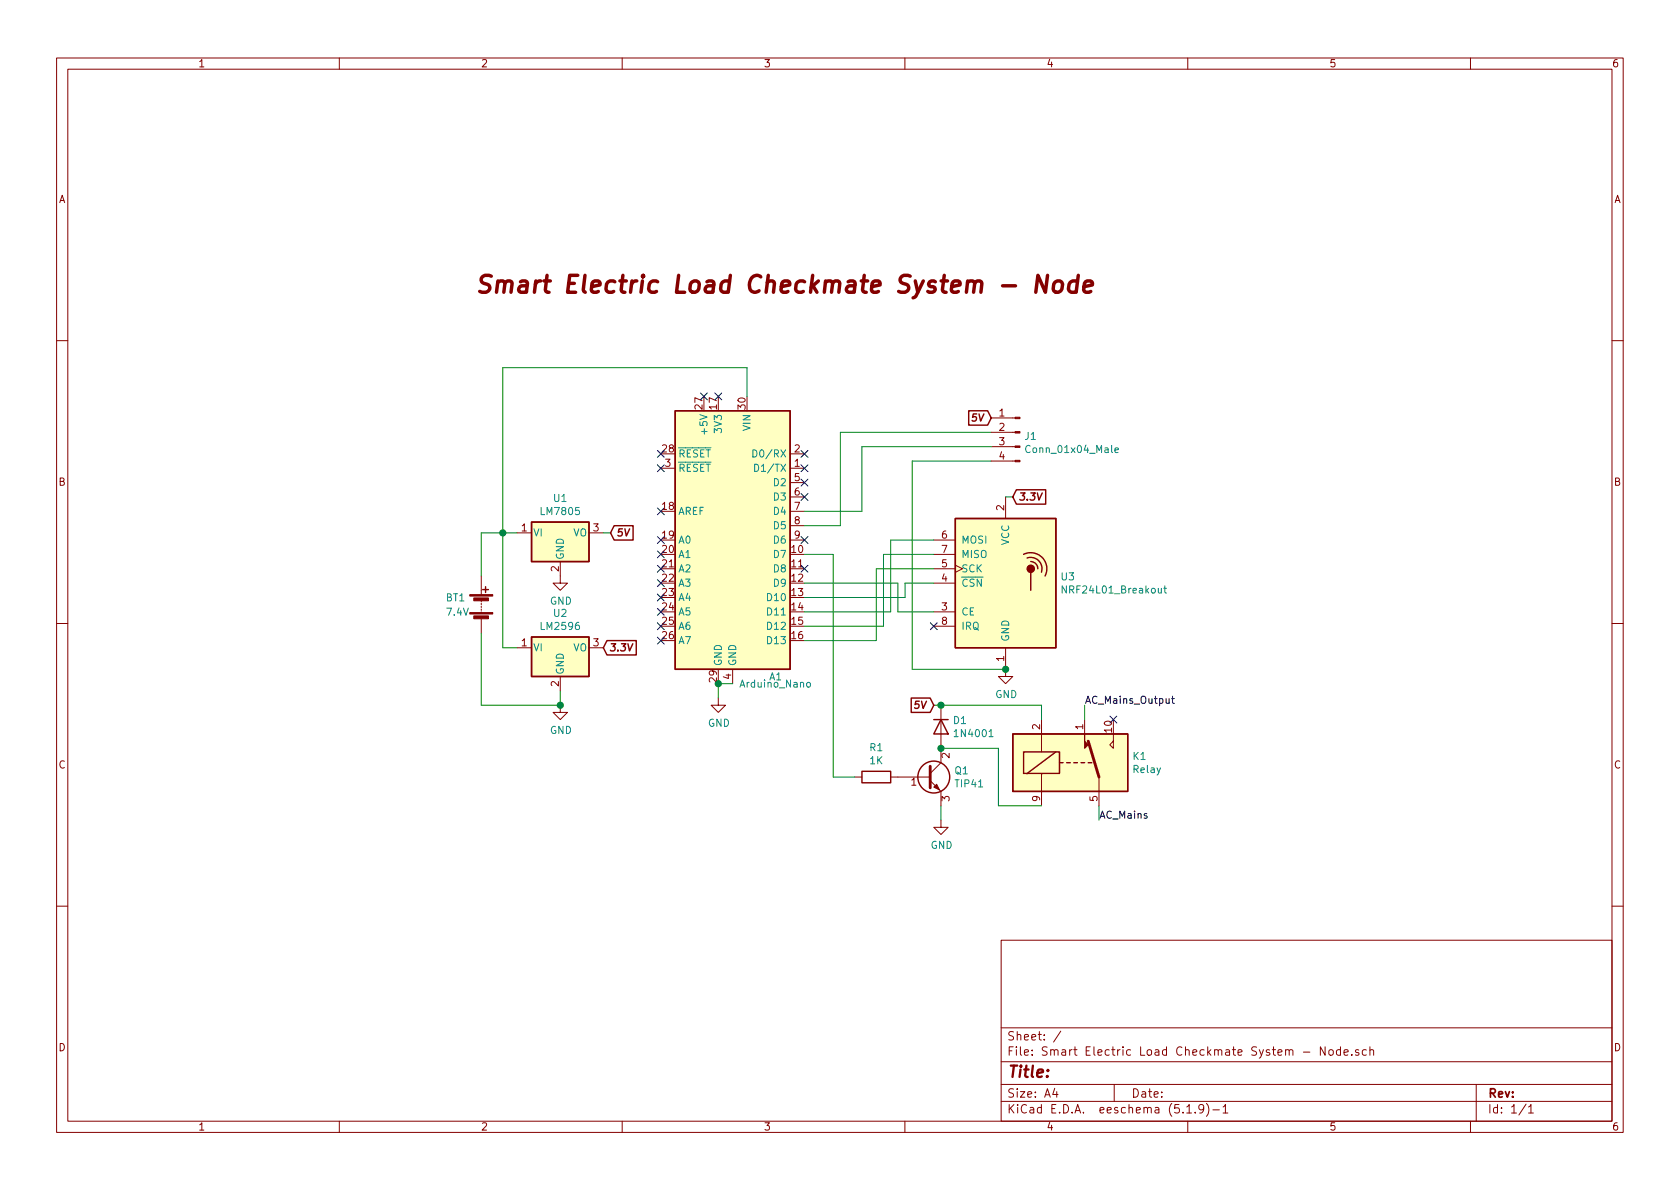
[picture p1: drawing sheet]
EESchema Schematic File Version 4
EELAYER 30 0
EELAYER END
$Descr A4 11693 8268
encoding utf-8
Sheet 1 1
Title ""
Date ""
Rev ""
Comp ""
Comment1 ""
Comment2 ""
Comment3 ""
Comment4 ""
$EndDescr
$Comp
L Connector:Conn_01x04_Male J1
U 1 1
P 7100 3000
F 0 "J1" H 7072 2974 50  0000 R CNN
F 1 "Conn_01x04_Male" H 7072 2883 50  0000 R CNN
F 2 "" H 7100 3000 50  0001 C CNN
F 3 "~" H 7100 3000 50  0001 C CNN
	1    7100 3000
	-1   0    0    -1  
$EndComp
$Comp
L Regulator_Linear:LM7805_TO220 U1
U 1 1
P 3900 3700
F 0 "U1" H 3900 3942 50  0000 C CNN
F 1 "LM7805" H 3900 3851 50  0000 C CNN
F 2 "Package_TO_SOT_THT:TO-220-3_Vertical" H 3900 3925 50  0001 C CIN
F 3 "https://www.onsemi.cn/PowerSolutions/document/MC7800-D.PDF" H 3900 3650 50  0001 C CNN
	1    3900 3700
	1    0    0    -1  
$EndComp
$Comp
L Regulator_Linear:LM7805_TO220 U2
U 1 1
P 3900 4500
F 0 "U2" H 3900 4742 50  0000 C CNN
F 1 "LM2596" H 3900 4651 50  0000 C CNN
F 2 "Package_TO_SOT_THT:TO-220-3_Vertical" H 3900 4725 50  0001 C CIN
F 3 "https://www.onsemi.cn/PowerSolutions/document/MC7800-D.PDF" H 3900 4450 50  0001 C CNN
	1    3900 4500
	1    0    0    -1  
$EndComp
$Comp
L MCU_Module:Arduino_Nano_v3.x A1
U 1 1
P 5100 3750
F 0 "A1" H 4800 2800 50  0000 C CNN
F 1 "Arduino_Nano" H 4800 2750 50  0000 C CNN
F 2 "Module:Arduino_Nano" H 5100 3750 50  0001 C CIN
F 3 "http://www.mouser.com/pdfdocs/Gravitech_Arduino_Nano3_0.pdf" H 5100 3750 50  0001 C CNN
	1    5100 3750
	-1   0    0    -1  
$EndComp
$Comp
L RF:NRF24L01_Breakout U3
U 1 1
P 7000 4050
F 0 "U3" H 7380 4096 50  0000 L CNN
F 1 "NRF24L01_Breakout" H 7380 4005 50  0000 L CNN
F 2 "RF_Module:nRF24L01_Breakout" H 7150 4650 50  0001 L CIN
F 3 "http://www.nordicsemi.com/eng/content/download/2730/34105/file/nRF24L01_Product_Specification_v2_0.pdf" H 7000 3950 50  0001 C CNN
	1    7000 4050
	1    0    0    -1  
$EndComp
Wire Wire Line
	5600 4150 6300 4150
Wire Wire Line
	6300 4150 6300 4050
Wire Wire Line
	6300 4050 6500 4050
Wire Wire Line
	6500 4250 6250 4250
Wire Wire Line
	6250 4250 6250 4050
Wire Wire Line
	6250 4050 5600 4050
Wire Wire Line
	6500 3750 6200 3750
Wire Wire Line
	6200 3750 6200 4250
Wire Wire Line
	6200 4250 5600 4250
Wire Wire Line
	6500 3850 6150 3850
Wire Wire Line
	6150 3850 6150 4350
Wire Wire Line
	6150 4350 5600 4350
Wire Wire Line
	6500 3950 6100 3950
Wire Wire Line
	6100 3950 6100 4450
Wire Wire Line
	6100 4450 5600 4450
Wire Wire Line
	6900 3200 6350 3200
Wire Wire Line
	6350 3200 6350 4650
Wire Wire Line
	6350 4650 7000 4650
Wire Wire Line
	6900 3100 6000 3100
Wire Wire Line
	6000 3100 6000 3550
Wire Wire Line
	6000 3550 5600 3550
Wire Wire Line
	6900 3000 5850 3000
Wire Wire Line
	5850 3000 5850 3650
Wire Wire Line
	5850 3650 5600 3650
$Comp
L Relay:G5V-1 K1
U 1 1
P 7450 5300
F 0 "K1" H 7880 5346 50  0000 L CNN
F 1 "Relay" H 7880 5255 50  0000 L CNN
F 2 "Relay_THT:Relay_SPDT_Omron_G5V-1" H 8580 5270 50  0001 C CNN
F 3 "http://omronfs.omron.com/en_US/ecb/products/pdf/en-g5v_1.pdf" H 7450 5300 50  0001 C CNN
	1    7450 5300
	1    0    0    -1  
$EndComp
$Comp
L Device:Battery BT1
U 1 1
P 3350 4200
F 0 "BT1" H 3100 4250 50  0000 L CNN
F 1 "7.4V" H 3100 4150 50  0000 L CNN
F 2 "" V 3350 4260 50  0001 C CNN
F 3 "~" V 3350 4260 50  0001 C CNN
	1    3350 4200
	1    0    0    -1  
$EndComp
Wire Wire Line
	3350 4000 3350 3700
Wire Wire Line
	3350 3700 3500 3700
Wire Wire Line
	3350 4400 3350 4900
Wire Wire Line
	3350 4900 3900 4900
Wire Wire Line
	3900 4900 3900 4800
Wire Wire Line
	3600 4500 3500 4500
Wire Wire Line
	3500 4500 3500 3700
Connection ~ 3500 3700
Wire Wire Line
	3500 3700 3600 3700
Text GLabel 4200 4500 2    50   Input Italic 10
3.3V
Text GLabel 4250 3700 2    50   Input Italic 10
5V
Wire Wire Line
	4250 3700 4200 3700
Wire Wire Line
	3500 3700 3500 2550
Wire Wire Line
	3500 2550 5200 2550
Wire Wire Line
	5200 2550 5200 2750
$Comp
L power:GND #PWR02
U 1 1
P 3900 4900
F 0 "#PWR02" H 3900 4650 50  0001 C CNN
F 1 "GND" H 3905 4727 50  0000 C CNN
F 2 "" H 3900 4900 50  0001 C CNN
F 3 "" H 3900 4900 50  0001 C CNN
	1    3900 4900
	1    0    0    -1  
$EndComp
Connection ~ 3900 4900
$Comp
L power:GND #PWR01
U 1 1
P 3900 4000
F 0 "#PWR01" H 3900 3750 50  0001 C CNN
F 1 "GND" H 3905 3827 50  0000 C CNN
F 2 "" H 3900 4000 50  0001 C CNN
F 3 "" H 3900 4000 50  0001 C CNN
	1    3900 4000
	1    0    0    -1  
$EndComp
$Comp
L power:GND #PWR03
U 1 1
P 5000 4850
F 0 "#PWR03" H 5000 4600 50  0001 C CNN
F 1 "GND" H 5005 4677 50  0000 C CNN
F 2 "" H 5000 4850 50  0001 C CNN
F 3 "" H 5000 4850 50  0001 C CNN
	1    5000 4850
	1    0    0    -1  
$EndComp
Wire Wire Line
	5000 4850 5000 4750
Wire Wire Line
	5000 4750 5100 4750
Connection ~ 5000 4750
$Comp
L power:GND #PWR04
U 1 1
P 7000 4650
F 0 "#PWR04" H 7000 4400 50  0001 C CNN
F 1 "GND" H 7005 4477 50  0000 C CNN
F 2 "" H 7000 4650 50  0001 C CNN
F 3 "" H 7000 4650 50  0001 C CNN
	1    7000 4650
	1    0    0    -1  
$EndComp
Connection ~ 7000 4650
Text GLabel 7050 3450 2    50   Input Italic 10
3.3V
Wire Wire Line
	7050 3450 7000 3450
Text GLabel 6900 2900 0    50   Input Italic 10
5V
NoConn ~ 4600 3150
NoConn ~ 4600 3250
NoConn ~ 4600 3550
NoConn ~ 4600 3750
NoConn ~ 4600 3850
NoConn ~ 4600 3950
NoConn ~ 4600 4050
NoConn ~ 4600 4150
NoConn ~ 4600 4250
NoConn ~ 4600 4350
NoConn ~ 4600 4450
NoConn ~ 5600 3950
NoConn ~ 5600 3750
NoConn ~ 5600 3450
NoConn ~ 5600 3350
NoConn ~ 5600 3250
NoConn ~ 5600 3150
NoConn ~ 5000 2750
NoConn ~ 4900 2750
$Comp
L Device:R R1
U 1 1
P 6100 5400
F 0 "R1" V 5893 5400 50  0000 C CNN
F 1 "1K" V 5984 5400 50  0000 C CNN
F 2 "" V 6030 5400 50  0001 C CNN
F 3 "~" H 6100 5400 50  0001 C CNN
	1    6100 5400
	0    1    1    0   
$EndComp
$Comp
L Transistor_BJT:TIP41 Q1
U 1 1
P 6450 5400
F 0 "Q1" H 6641 5446 50  0000 L CNN
F 1 "TIP41" H 6641 5355 50  0000 L CNN
F 2 "Package_TO_SOT_THT:TO-220-3_Vertical" H 6700 5325 50  0001 L CIN
F 3 "https://www.centralsemi.com/get_document.php?cmp=1&mergetype=pd&mergepath=pd&pdf_id=tip41.PDF" H 6450 5400 50  0001 L CNN
	1    6450 5400
	1    0    0    -1  
$EndComp
Wire Wire Line
	5600 3850 5800 3850
Wire Wire Line
	5800 3850 5800 5400
Wire Wire Line
	5800 5400 5950 5400
$Comp
L Diode:1N4001 D1
U 1 1
P 6550 5050
F 0 "D1" V 6504 5130 50  0000 L CNN
F 1 "1N4001" V 6595 5130 50  0000 L CNN
F 2 "Diode_THT:D_DO-41_SOD81_P10.16mm_Horizontal" H 6550 4875 50  0001 C CNN
F 3 "http://www.vishay.com/docs/88503/1n4001.pdf" H 6550 5050 50  0001 C CNN
	1    6550 5050
	0    1    1    0   
$EndComp
Wire Wire Line
	6550 4900 7250 4900
Wire Wire Line
	7250 4900 7250 5000
Wire Wire Line
	6550 5200 6950 5200
Wire Wire Line
	6950 5200 6950 5600
Wire Wire Line
	6950 5600 7250 5600
Connection ~ 6550 5200
$Comp
L power:GND #PWR05
U 1 1
P 6550 5700
F 0 "#PWR05" H 6550 5450 50  0001 C CNN
F 1 "GND" H 6555 5527 50  0000 C CNN
F 2 "" H 6550 5700 50  0001 C CNN
F 3 "" H 6550 5700 50  0001 C CNN
	1    6550 5700
	1    0    0    -1  
$EndComp
Wire Wire Line
	6550 5600 6550 5700
Text Label 7650 5700 0    50   ~ 0
AC_Mains
Text Label 7550 4900 0    50   ~ 0
AC_Mains_Output
Wire Wire Line
	7550 4900 7550 5000
Wire Wire Line
	7650 5600 7650 5700
Text GLabel 6500 4900 0    50   Input Italic 10
5V
Wire Wire Line
	6500 4900 6550 4900
Connection ~ 6550 4900
Text Notes 3300 2050 0    118  Italic 24
Smart Electric Load Checkmate System - Node\n
NoConn ~ 6500 4350
NoConn ~ 7750 5000
$EndSCHEMATC
